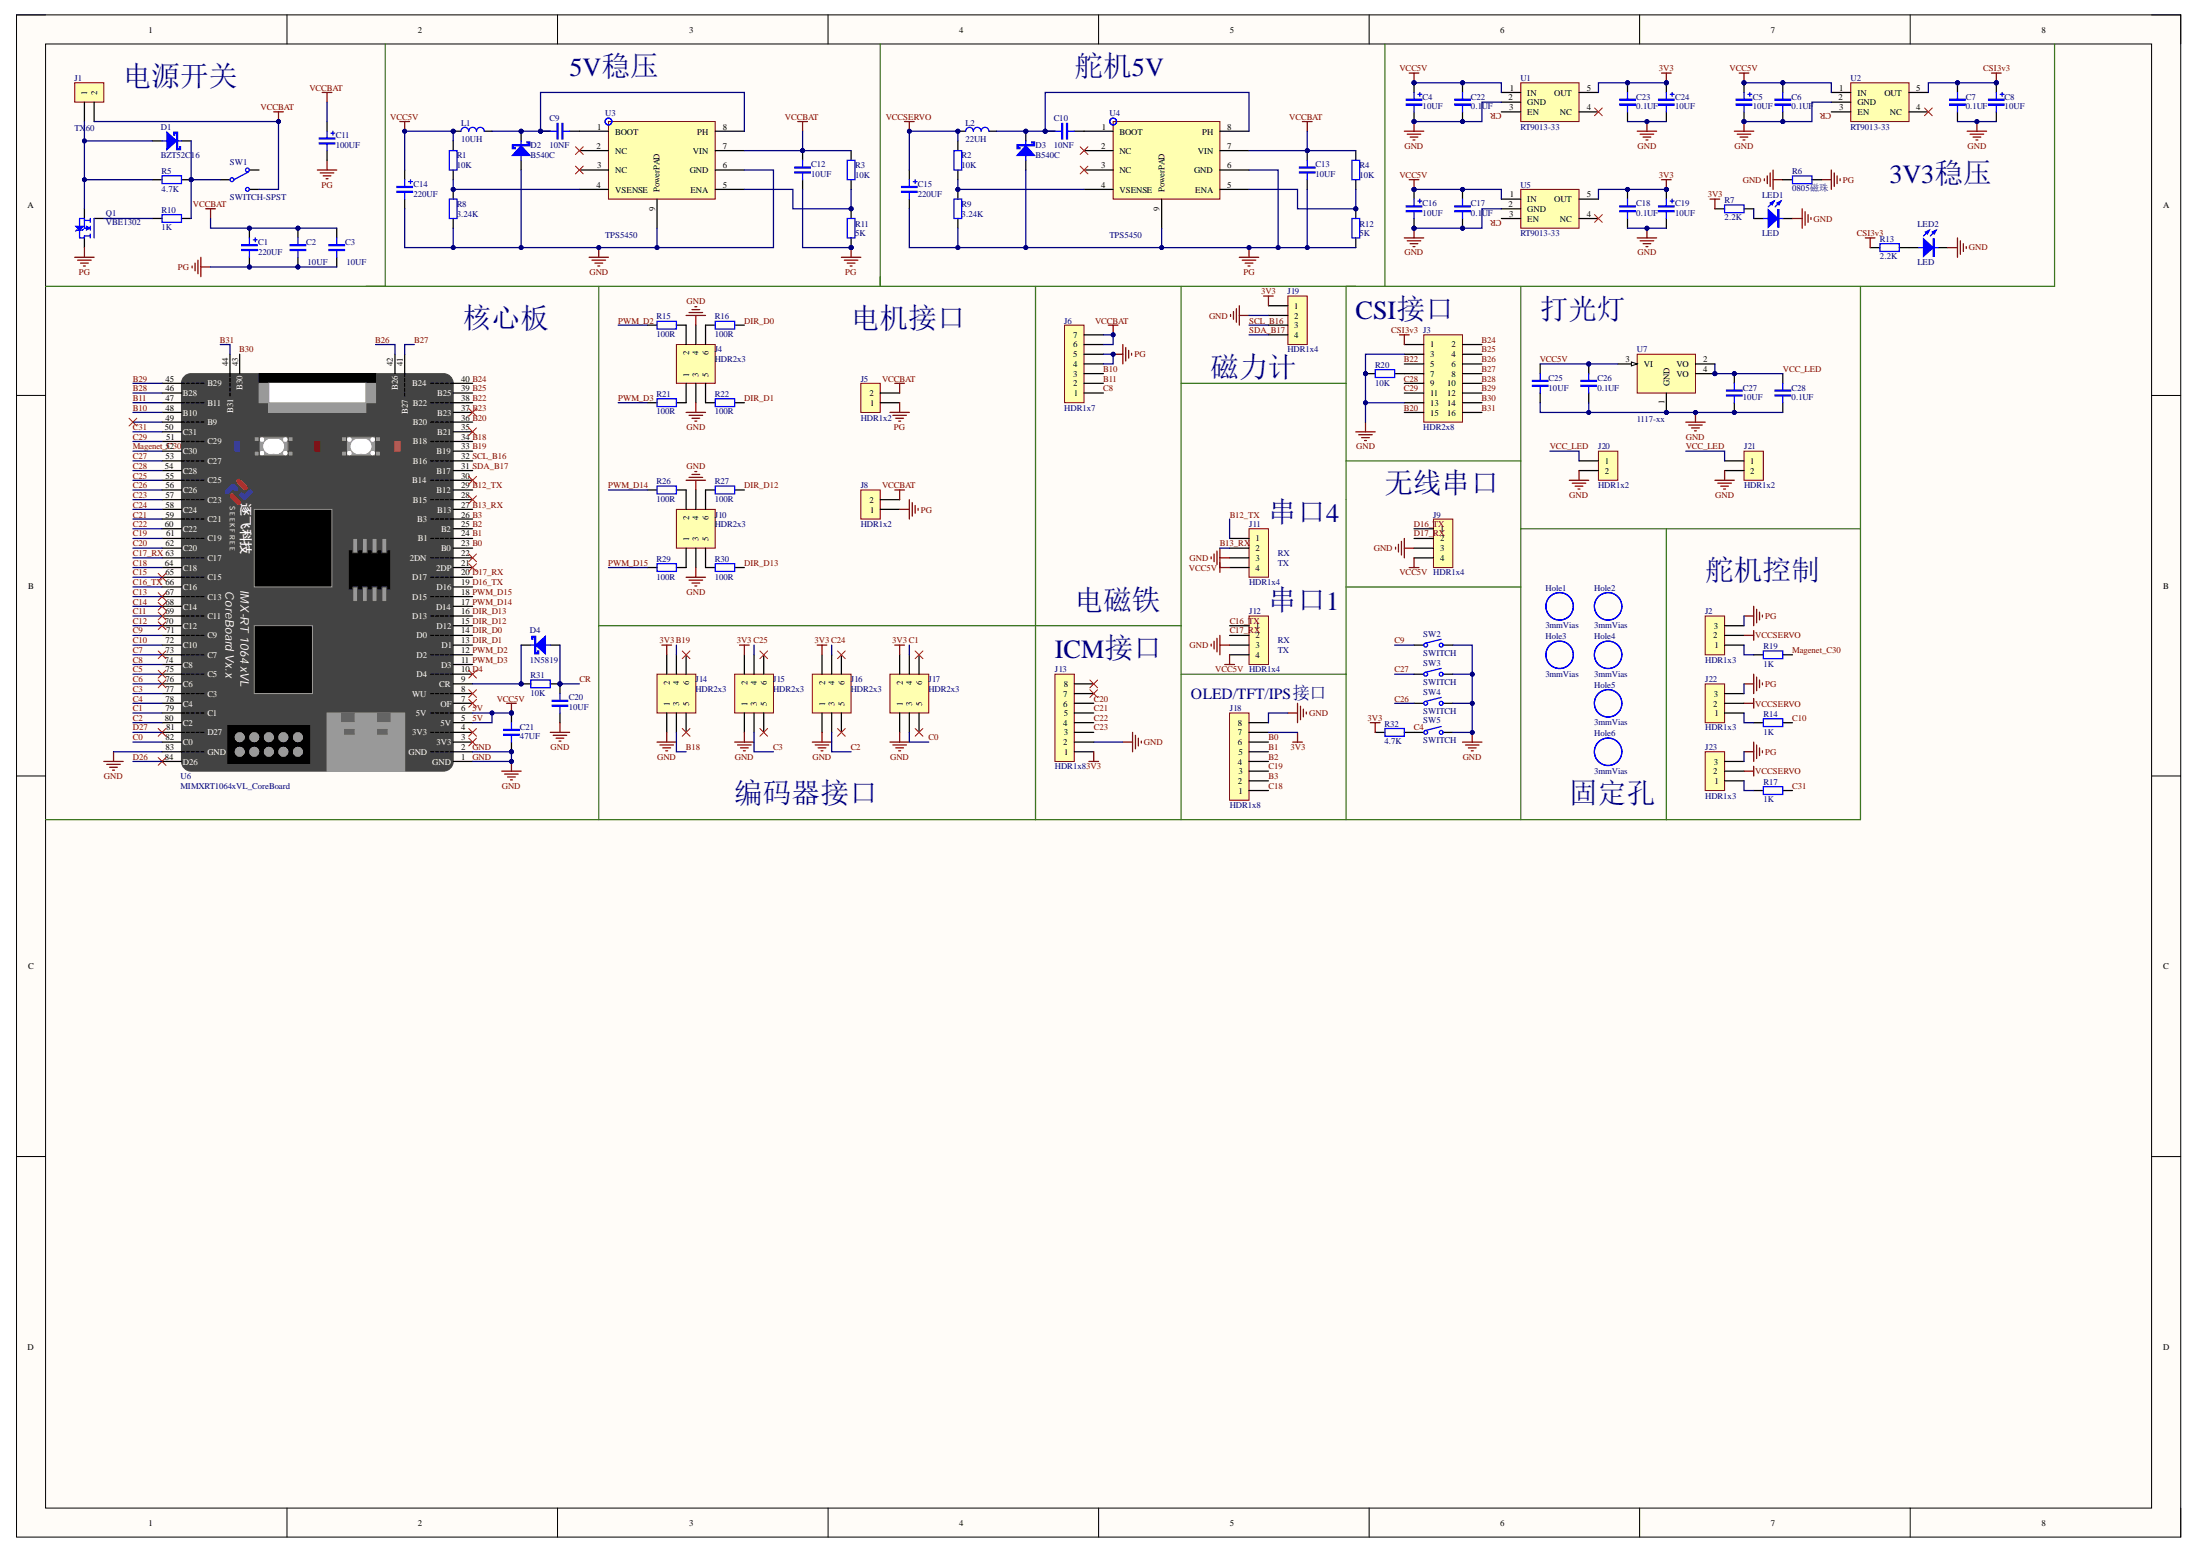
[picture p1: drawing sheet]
# Altium project Mother_broad_V2.PrjPcb
1 sheet, 104 parts. Net scope: global (net labels, ports and power ports of the same name join across sheets).
Board files: 1.PcbDoc, board_V2.~(160).PcbDoc

## Sheet Sheet1.SchDoc
size A2

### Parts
C1  220UF  [DIP-EC3.5X8X11.5]
C2  10UF  [0603]
C3  10UF  [0603]
C4  10UF  [106]
C5  10UF  [106]
C6  0.1UF  [0603]
C7  0.1UF  [0603]
C8  10UF  [106]
C9  10NF  [0603]
C10  10NF  [0603]
C11  100UF  [DIP-EC2.5X6.3X11.2]
C12  10UF  [0603]
C13  10UF  [0603]
C14  220UF  [DIP-EC3.5X8X11.5]
C15  220UF  [DIP-EC3.5X8X11.5]
C16  10UF  [106]
C17  0.1UF  [0603]
C18  0.1UF  [0603]
C19  10UF  [106]
C20  10UF  [0603]
C21  47UF  [1206]
C22  0.1UF  [0603]
C23  0.1UF  [0603]
C24  10UF  [106]
C25  10UF  [0603]
C26  0.1UF  [0603]
C27  10UF  [0603]
C28  0.1UF  [0603]
D1  BZT52C16  [SOD-123]
D2  B540C  [SMC]
D3  B540C  [SMC]
D4  1N5819  [SOD-123]
Hole1  3mmVias  [3mm]
Hole2  3mmVias  [3mm]
Hole3  3mmVias  [3mm]
Hole4  3mmVias  [3mm]
Hole5  3mmVias  [3mm]
Hole6  3mmVias  [3mm]
J1  TX60  [焊盘]
J2  HDR1x3  [PIN-3-2.54-1.0]
J3  HDR2x8  [Fe-HDR2X8/2.54-S]
J4  HDR2x3  [PIN-2x3-2.54-1.0]
J5  HDR1x2  [TX30_焊盘]
J6  HDR1x7  [PIN-7-2.54-1.0]
J8  HDR1x2  [TX30_焊盘]
J9  HDR1x4  [XH4/2.54mm/180]
J10  HDR2x3  [PIN-2x3-2.54-1.0]
J11  HDR1x4  [XH4/2.54mm/180]
J12  HDR1x4  [XH4/2.54mm/180]
J13  HDR1x8  [Fe-HDR1X8/2.54-S]
J14  HDR2x3  [pin_2*3]
J15  HDR2x3  [pin_2*3]
J16  HDR2x3  [pin_2*3]
J17  HDR2x3  [pin_2*3]
J18  HDR1x8  [Fe-HDR1X8/2.54-S]
J19  HDR1x4  [PIN-4-2.54-1.0]
J20  HDR1x2  [PIN-2-2.54-1.0]
J21  HDR1x2  [PIN-2-2.54-1.0]
J22  HDR1x3  [PIN-3-2.54-1.0]
J23  HDR1x3  [PIN-3-2.54-1.0]
L1  10UH  [CDRH73]
L2  22UH  [CDRH73]
LED1  LED  [0603-led]
LED2  LED  [0603-led]
Q1  VBE1302  [TO252]
R1  10K  [0603]
R2  10K  [0603]
R3  10K  [0603]
R4  10K  [0603]
R5  4.7K  [0603]
R6  0805磁珠  [0805]
R7  2.2K  [0603]
R8  3.24K  [0603]
R9  3.24K  [0603]
R10  1K  [0603]
R11  5K  [0603]
R12  5K  [0603]
R13  2.2K  [0603]
R14  1K  [0603]
R15  100R  [0603]
R16  100R  [0603]
R17  1K  [0603]
R19  1K  [0603]
R20  10K  [0603]
R21  100R  [0603]
R22  100R  [0603]
R26  100R  [0603]
R27  100R  [0603]
R29  100R  [0603]
R30  100R  [0603]
R31  10K  [0603]
R32  4.7K  [0603]
SW1  SWITCH-SPST  [ss12d10]
SW2  SWITCH  [按键]
SW3  SWITCH  [按键]
SW4  SWITCH  [按键]
SW5  SWITCH  [按键]
U1  RT9013-33  [RT9013-33]
U2  RT9013-33  [RT9013-33]
U3  TPS5450  [TPS5450]
U4  TPS5450  [TPS5450]
U5  RT9013-33  [RT9013-33]
U6  MIMXRT1064xVL_CoreBoard  [MIMXRT1064xVL_CoreBoard]
U7  1117-xx  [SOT223_4]

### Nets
3V3: C18.1 C19.1 C23.1 C24.1 J13.1 J14.2 J15.2 J16.2 J17.2 J18.7 J19.1 R7.2 R32.1 U1.5(OUT) U5.5(OUT)
5V: C4.1 C5.1 C6.1 C14.1 C16.1 C17.1 C21.2 C22.1 C25.1 C26.1 J9.4 J11.4 J12.4 L1.1 R1.2 U1.1(IN) U2.1(IN) U5.1(IN) U6.5(5V) U6.6(5V) U7.3(VI)  [also labelled VCC5V]
CSI3v3: C7.1 C8.1 J3.1 R13.2 U2.5(OUT)
GND: C4.2 C5.2 C6.2 C7.2 C8.2 C14.2 C16.2 C17.2 C18.2 C19.2 C20.1 C21.1 C22.2 C23.2 C24.2 C25.2 C26.2 C27.2 C28.2 D2.1(A) J3.3 J3.13 J4.3 J4.4 J9.3 J10.3 J10.4 J11.3 J12.3 J13.2 J14.1 J15.1 J16.1 J17.1 J18.8 J19.2 J20.2 J21.2 LED1.2(C) LED2.2(C) R6.2 R8.1 R20.2 SW2.2 SW3.2 SW4.2 SW5.2 U1.2(GND) U2.2(GND) U3.6(GND) U3.9(PowerPAD) U5.2(GND) U6.1(GND) U6.2(GND) U6.83(GND) U7.1(GND)
PG: C1.2 C2.1 C3.1 C11.2 C12.1 C13.1 C15.2 D3.1(A) J2.3 J5.1 J6.4 J6.5 J8.1 J22.3 J23.3 Q1.4(D) R6.1 R9.1 R11.1 R12.1 U4.6(GND) U4.9(PowerPAD)
VCCBAT: C1.1 C2.2 C3.2 C11.1 C12.2 C13.2 J1.2 J5.2 J6.6 J6.7 J8.2 R3.2 R4.2 SW1.3 U3.7(VIN) U4.7(VIN)
VCCSERVO: C15.1 J2.2 J22.2 J23.2 L2.1 R2.2
B0: J18.6 U6.23(B0)
B1: J18.5 U6.24(B1)
B2: J18.4 U6.25(B2)
B3: J18.2 U6.26(B3)
B10: J6.3 U6.48(B10)
B11: J6.2 U6.47(B11)
B12_TX: J11.1 U6.29(B12)
B13_RX: J11.2 U6.27(B13)
B18: J14.3 U6.34(B18)
B19: J14.4 U6.33(B19)
B20: J3.15 U6.36(B20)
B22: J3.5 U6.38(B22)
B23: U6.37(B23)
B24: J3.2 U6.40(B24)
B25: J3.4 U6.39(B25)
B26: J3.6 U6.42(B26)
B27: J3.8 U6.41(B27)
B28: J3.10 U6.46(B28)
B29: J3.12 U6.45(B29)
B30: J3.14 U6.43(B30)
B31: J3.16 U6.44(B31)
C0: J17.3 U6.82(C0)
C1: J17.4 U6.79(C1)
C2: J16.3 U6.80(C2)
C3: J15.3 U6.77(C3)
C4: R32.2 SW5.1 U6.78(C4)
C5: U6.75(C5)
C6: U6.76(C6)
C7: U6.73(C7)
C8: J6.1 U6.74(C8)
C9: SW2.1 U6.71(C9)
C10: R14.2 U6.72(C10)
C11: U6.69(C11)
C12: U6.70(C12)
C13: U6.67(C13)
C14: U6.68(C14)
C15: U6.65(C15)
C16_TX: J12.1 U6.66(C16)
C17_RX: J12.2 U6.63(C17)
C18: J18.1 U6.64(C18)
C19: J18.3 U6.61(C19)
C20: J13.6 U6.62(C20)
C21: J13.5 U6.59(C21)
C22: J13.4 U6.60(C22)
C23: J13.3 U6.57(C23)
C24: J16.4 U6.58(C24)
C25: J15.4 U6.55(C25)
C26: SW4.1 U6.56(C26)
C27: SW3.1 U6.53(C27)
C28: J3.9 U6.54(C28)
C29: J3.11 U6.51(C29)
C31: R17.2 U6.50(C31)
CR: C20.2 D4.1(A) R31.1 U1.3(EN) U2.3(EN) U5.3(EN)
D4: U6.10(D4)
D16_TX: J9.1 U6.19(D16)
D17_RX: J9.2 U6.20(D17)
D26: U6.84(D26)
D27: U6.81(D27)
DIR_D0: R16.1 U6.14(D0)
DIR_D1: R22.1 U6.13(D1)
DIR_D12: R27.1 U6.15(D12)
DIR_D13: R30.1 U6.16(D13)
Magenet_C30: R19.2 U6.52(C30)
PWM_D2: R15.1 U6.12(D2)
PWM_D3: R21.2 U6.11(D3)
PWM_D14: R26.2 U6.17(D14)
PWM_D15: R29.2 U6.18(D15)
SCL_B16: J19.3 U6.32(B16)
SDA_B17: J19.4 U6.31(B17)
VCC_LED: C27.1 C28.1 J20.1 J21.1 U7.2(VO) U7.4(VO)
NetC9_1: C9.1 U3.1(BOOT)
NetC9_2: C9.2 D2.2(C) L1.2 U3.8(PH)
NetC10_1: C10.1 U4.1(BOOT)
NetC10_2: C10.2 D3.2(C) L2.2 U4.8(PH)
NetD1_1: D1.1(A) J1.1 Q1.3(S) R5.1
NetD1_2: D1.2(C) R5.2 R10.2 SW1.2
NetD4_2: D4.2(C) R31.2 U6.9(CR)
NetJ2_1: J2.1 R19.1
NetJ3_7: J3.7 R20.1
NetJ4_1: J4.1 R21.1
NetJ4_2: J4.2 R15.2
NetJ4_5: J4.5 R22.2
NetJ4_6: J4.6 R16.2
NetJ10_1: J10.1 R29.1
NetJ10_2: J10.2 R26.1
NetJ10_5: J10.5 R30.2
NetJ10_6: J10.6 R27.2
NetJ22_1: J22.1 R14.1
NetJ23_1: J23.1 R17.1
NetLED1_1: LED1.1(A) R7.1
NetLED2_1: LED2.1(A) R13.1
NetQ1_1: Q1.1(G) R10.1
NetR1_1: R1.1 R8.2 U3.4(VSENSE)
NetR2_1: R2.1 R9.2 U4.4(VSENSE)
NetR3_1: R3.1 R11.2 U3.5(ENA)
NetR4_1: R4.1 R12.2 U4.5(ENA)

Not connected (* = marked no-connect by the designer): J13 7* 8*; J14 5* 6*; J15 5* 6*; J16 5* 6*; J17 5* 6*; SW1 1; U1 4(NC)*; U2 4(NC)*; U3 2(NC)* 3(NC)*; U4 2(NC)* 3(NC)*; U5 4(NC)*; U6 3(3V3)* 4(3V3)* 7(OF)* 8(WU)* 21(2DP)* 22(2DN)* 28(B15)* 30(B14)* 35(B21)* 49(B9)*

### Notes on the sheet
- 电源开关
- 5V稳压
- 舵机5V
- 3V3稳压
- 核心板
- 电机接口
- (near J3) CSI接口
- 打光灯
- 磁力计
- (near J11) 串口4
- (near J9) 无线串口
- (near J11) RX
- (near J11) TX
- 舵机控制
- 电磁铁
- 串口1
- (near J13) ICM接口
- (near J12) RX
- (near J12) TX
- OLED/TFT/IPS接口
- 编码器接口
- (near Hole6) 固定孔
